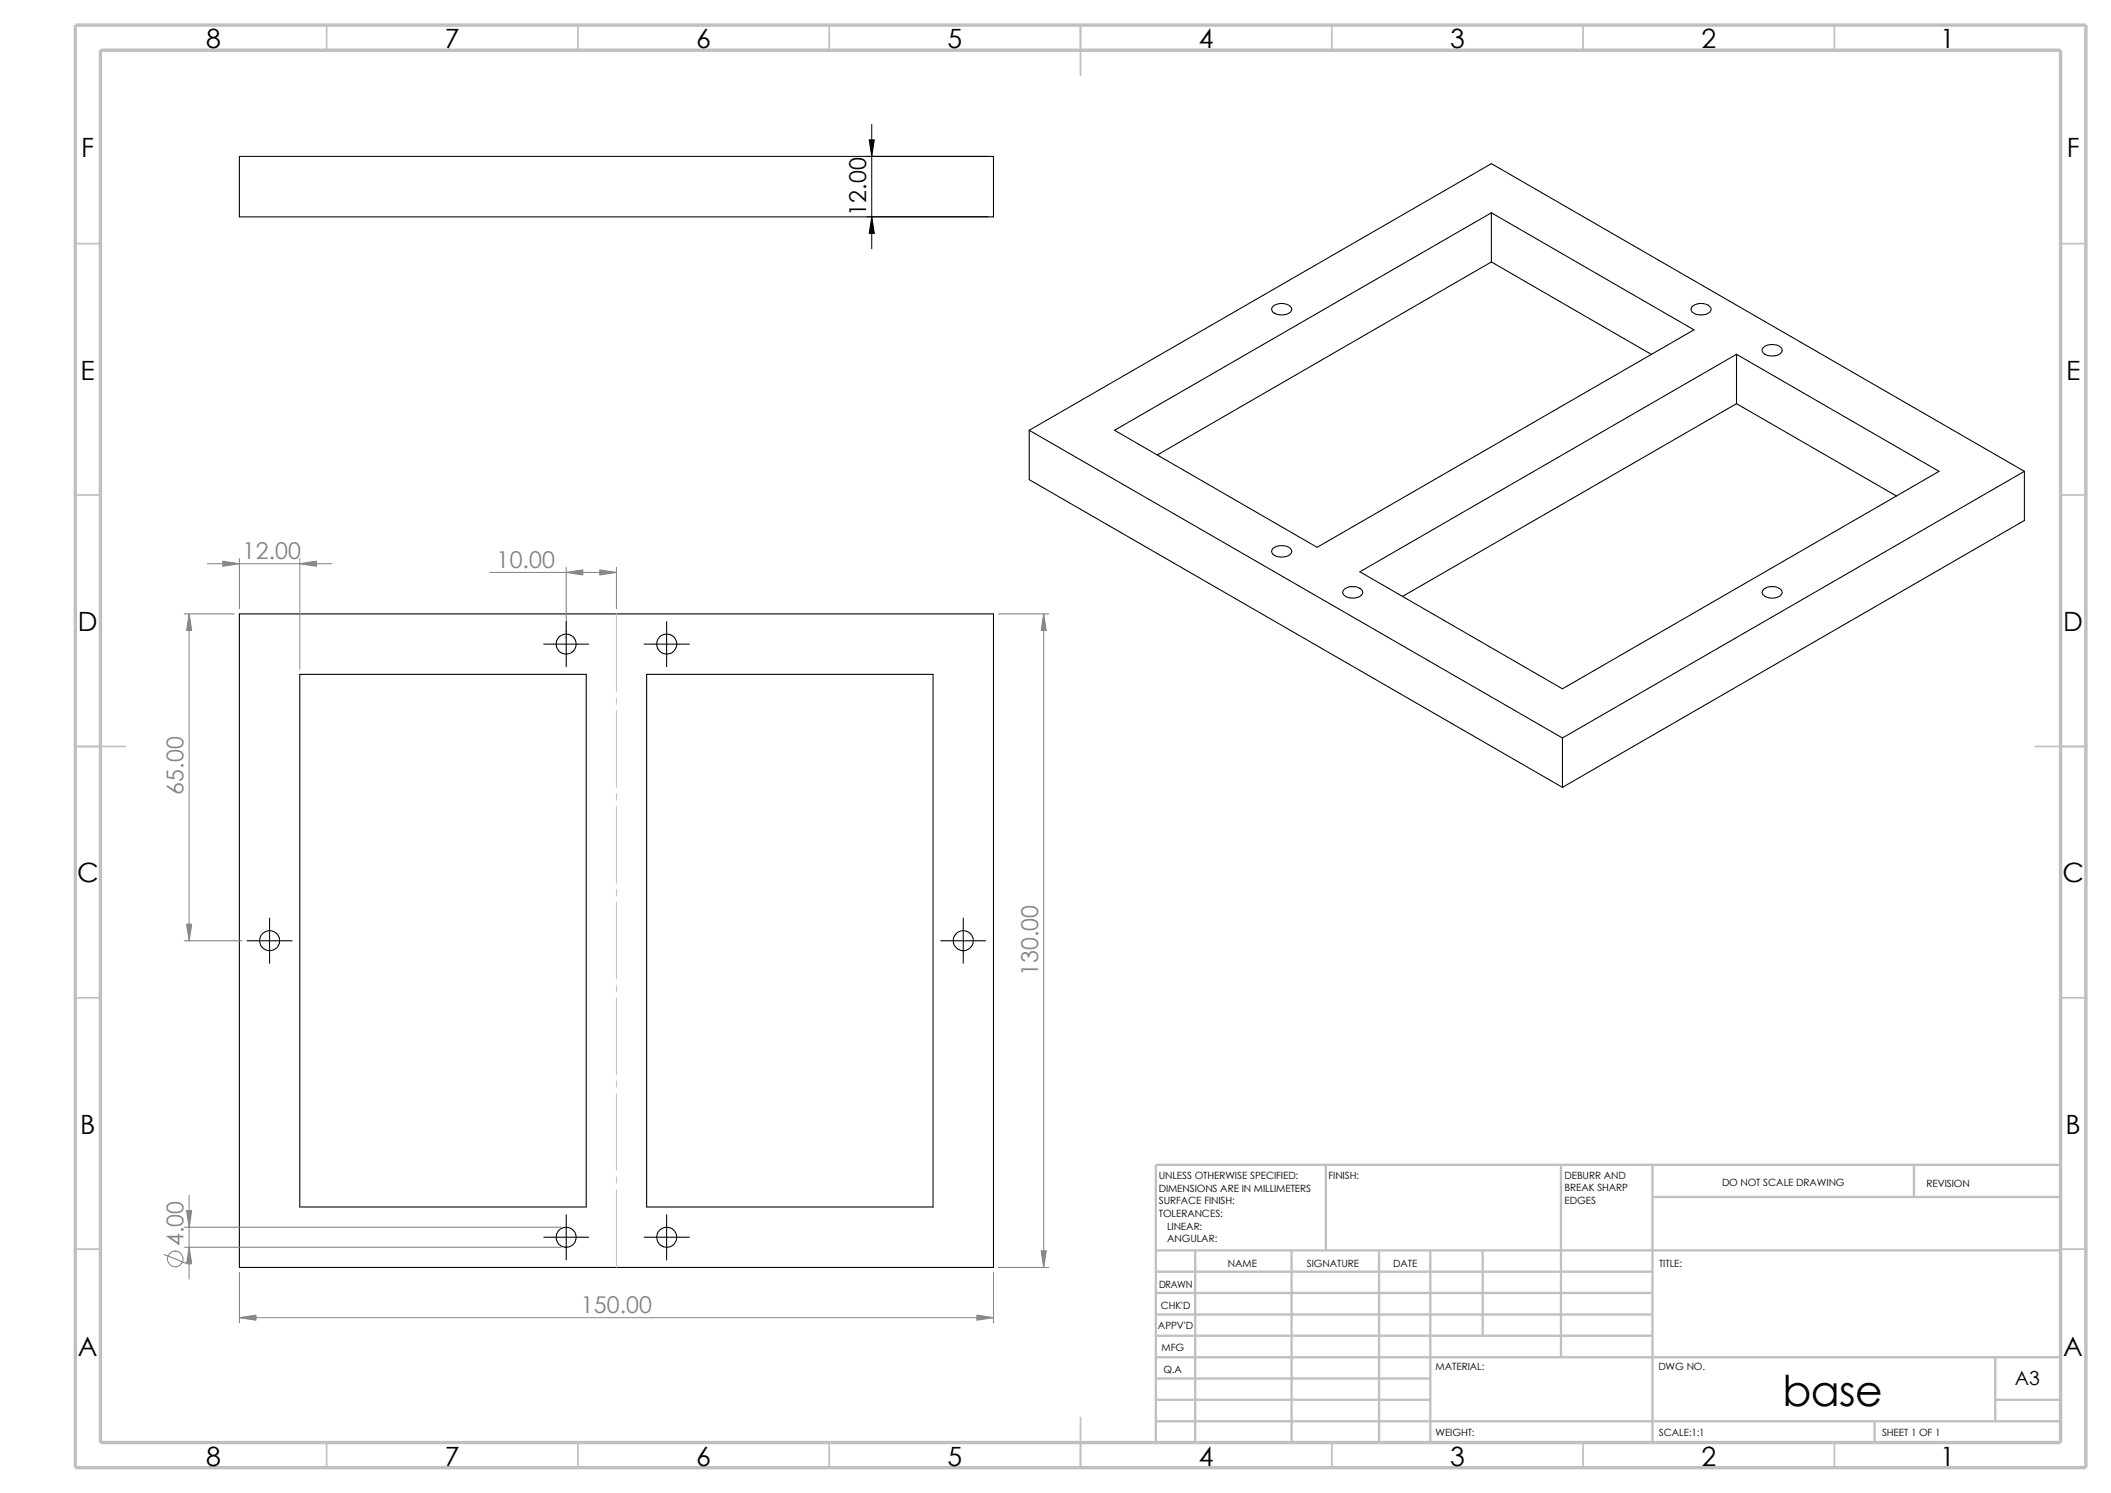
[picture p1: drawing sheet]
<svg xmlns="http://www.w3.org/2000/svg" width="420mm" height="297mm" viewBox="0 0 420 297" stroke-linecap="round" stroke-linejoin="round" font-family="sans-serif">
<g fill="none" stroke="#c0c0c0" stroke-width=".34">
<path d="M65 5v5M115 5v5M165 5v5M215 5v10M265 5v5M315 5v5M365 5v5M15 48.5h5M410 48.5h5M15 98.5h5M410 98.5h5M15 148.5h10"/>
<path d="M405 148.5h10M15 198.5h5M410 198.5h5M15 248.5h5M410 248.5h5M65 287v5M115 287v5M165 287v5M215 282v10M265 287v5M315 287v5M365 287v5"/>
</g>
<g fill="none" stroke="#c0c0c0" stroke-width=".47">
<path d="M263.8 231.7v17.1M310.6 231.7v38.3M328.8 238.1h81.2M328.8 231.7v55.3M380.8 231.7v6.4M410 231.7h-180v55.3M230 257.2h98.8M230 253h98.8M230 248.8h180M237.8 248.8v38.2M257 248.8v38.2M274.4 248.8v38.2"/>
<path d="M284.6 248.8v38.2M295 248.8v16.9M230 278.5h54.6M230 265.7h98.8M230 261.5h98.8M230 274.2h54.6M230 270h180M397 278.5h13M397 270v12.7M230 282.7h180M373 282.7v4.3"/>
</g>
<path d="M15 5h400v287h-400zM20 10h390v277h-390z" fill="none" stroke="#c0c0c0" stroke-width=".68" stroke-linecap="butt"/>
<g fill="none" stroke="#000" stroke-width=".21">
<path d="M47.6 31.1h150.1v12h-150.1zM296.7 52.1l31.8 18.4M296.7 42.3v9.8M296.7 52.1l-66.4 38.4M253.2 61a2.74 2.74 0 0 1 3.7 .2 1.23 1.23 0 0 1-1.4 1.4 2.28 2.28 0 0 1-2.4-.8l-.1-.3zM336.7 61a2.74 2.74 0 0 1 3.7 .2 1.23 1.23 0 0 1-1.4 1.4 2.28 2.28 0 0 1-2.5-.8l-.1-.3zM345.5 70.5v9.8M350.9 69.1a2.76 2.76 0 0 1 3.6 .3 1.23 1.23 0 0 1-1.4 1.4 2.08 2.08 0 0 1-2.5-1.1zM204.8 85.6l106.1 61.2M204.8 85.6l91.9-53 106.1 61.2M204.8 85.6v9.8l106.1 61.2M221.7 85.6l75-43.3 40.3 23.3-75 43.3z"/>
<path d="M345.5 80.3l-66.5 38.4M345.5 80.3l31.8 18.4M402.8 93.8l-91.9 53M402.8 93.8v9.7l-91.9 53.1M253.2 109.1a2.81 2.81 0 0 1 3.7 .3 1.23 1.23 0 0 1-1.4 1.4 2.28 2.28 0 0 1-2.4-.8l-.1-.3zM267.4 117.3a2.76 2.76 0 0 1 3.7 .3 1.27 1.27 0 0 1-1.4 1.4 2.2 2.2 0 0 1-2.6-1.1zM270.6 113.7l74.9-43.2 40.3 23.3-74.9 43.2zM350.9 117.3a2.76 2.76 0 0 1 3.6 .3 1.27 1.27 0 0 1-1.4 1.4 2.2 2.2 0 0 1-2.5-1.1zM47.6 122.1h150.1v130h-150.1zM59.6 134.2h57v105.9h-57zM128.7 134.2h56.9v105.9h-56.9zM310.9 146.8v9.8"/>
<circle cx="112.6" cy="128.1" r="1.99"/>
<circle cx="132.6" cy="128.1" r="2"/>
<circle cx="53.6" cy="187.1" r="2"/>
<circle cx="191.6" cy="187.1" r="2"/>
<circle cx="112.6" cy="246.1" r="1.99"/>
<circle cx="132.6" cy="246.1" r="2"/>
</g>
<g fill="none" stroke="#c0c0c0" stroke-width=".2">
<path d="M122.6 122.1v15.5M122.6 138.9v1.2M122.6 141.4v15.2M122.6 157.9v1.3M122.6 160.4v15.3M122.6 177v1.2M122.6 179.5v15.2M122.6 196v1.3M122.6 198.5v15.3M122.6 215.1v1.2M122.6 217.6v15.2M122.6 234.1v1.3"/>
<path d="M122.6 236.6v15.5"/>
</g>
<g fill="none" stroke="#808080" stroke-width=".2">
<path d="M41.3 112.1h24.7M47.6 111.1v10M59.6 111.1v22M97.5 113.9h25.1M112.6 112.9v14.2M122.6 112.9v8.2M36.7 122.1h10M37.6 122.1v65.1M198.6 122.1h10.1M207.6 122.1v130M36.7 187.2h11.4M37.6 237.8v16.7"/>
<path d="M32.6 249.6l4.5 1.7M36.7 248.1h74.9M36.7 244.1h74.9M47.6 253.2v9.9M197.7 253.2v9.9M198.6 252.1h10.1M47.6 262.1h150.1"/>
<circle cx="34.9" cy="250.4" r="1.55"/>
</g>
<g fill="#808080" stroke="#808080" stroke-width=".2">
<path d="M112.6 113.9l3.4-.5v1z"/>
<path d="M119.3 113.4l3.3 .5-3.3 .5z"/>
<path d="M207.6 122.1l.6 3.3h-1.1z"/>
<path d="M207.1 248.8h1.1l-.6 3.3z"/>
<path d="M47.6 262.1l3.3-.5v1z"/>
<path d="M194.4 261.6l3.3 .5-3.3 .5z"/>
<path d="M59.6 112.1l3.3-.5v1z"/>
<path d="M44.3 111.6l3.3 .5-3.3 .5z"/>
<path d="M37.6 248.1l.5 3.3h-1z"/>
<path d="M37.1 240.8h1l-.5 3.3z"/>
<path d="M37.6 122.1l.5 3.3h-1z"/>
<path d="M37.1 183.9h1l-.5 3.3z"/>
</g>
<g fill="none" stroke="#000" stroke-width=".2">
<path d="M172.4 31.1h24.2M173.4 24.8v24.7M172.4 43.1h24.2M108.2 128.1h8.9M112.6 123.7v8.9M128.1 128.1h9.1M132.6 123.7v8.9M49.1 187.2h9M53.6 182.6v9M187.2 187.2h8.9M191.6 182.6v9M108.2 246.1h8.9"/>
<path d="M112.6 241.6v9.1M128.1 246.1h9.1M132.6 241.6v9.1"/>
</g>
<path d="M172.9 27.8h1l-.5 3.3zM173.4 43.1l.5 3.3h-1z" fill="#000" stroke="#000" stroke-width=".2"/>
<text font-size="8.5" x="354.6" y="279.7">base</text>
<g font-size="5.3">
<text x="41" y="9.6">8</text>
<text x="88.5" y="9.6">7</text>
<text x="138.5" y="9.6">6</text>
<text x="188.5" y="9.6">5</text>
<text x="238.5" y="9.6">4</text>
<text x="288.5" y="9.6">3</text>
<text x="338.5" y="9.6">2</text>
<text x="386" y="9.6">1</text>
<text x="16.2" y="31.3">F</text>
<text x="411.2" y="31.3">F</text>
<text x="16" y="75.6">E</text>
<text x="411" y="75.6">E</text>
<text x="15.5" y="125.6">D</text>
<text x="410.5" y="125.6">D</text>
<text x="15.3" y="175.6">C</text>
<text x="410.3" y="175.6">C</text>
<text x="16" y="225.6">B</text>
<text x="411" y="225.6">B</text>
<text x="15.5" y="269.8">A</text>
<text x="410.5" y="269.8">A</text>
<text x="41" y="291.6">8</text>
<text x="88.5" y="291.6">7</text>
<text x="138.5" y="291.6">6</text>
<text x="188.5" y="291.6">5</text>
<text x="238.5" y="291.6">4</text>
<text x="288.5" y="291.6">3</text>
<text x="338.5" y="291.6">2</text>
<text x="386" y="291.6">1</text>
</g>
<text font-size="4.6" x="172.3" y="42.9" transform="rotate(-90 172.3 42.9)">12.00</text>
<g font-size="4.6" fill="#808080">
<text x="48.3" y="111.2">12.00</text>
<text x="98.8" y="112.9">10.00</text>
<text x="36.5" y="158.1" transform="rotate(-90 36.5 158.1)">65.00</text>
<text x="206.5" y="194.2" transform="rotate(-90 206.5 194.2)">130.00</text>
<text x="36.5" y="247.9" transform="rotate(-90 36.5 247.9)">4.00</text>
<text x="115.5" y="261.2">150.00</text>
</g>
<text font-size="3.9" x="400.9" y="275.5">A3</text>
<g font-size="2">
<text x="230.5" y="234.6">UNLESS OTHERWISE SPECIFIED:</text>
<text x="230.5" y="237.1">DIMENSIONS ARE IN MILLIMETERS</text>
<text x="230.5" y="239.6">SURFACE FINISH:</text>
<text x="264.3" y="234.6">FINISH:</text>
<text x="311.3" y="239.5">EDGES</text>
<text x="311.3" y="234.5">DEBURR AND</text>
<text x="311.3" y="237">BREAK SHARP</text>
<text x="342.6" y="236">DO NOT SCALE DRAWING</text>
<text x="383.3" y="236.2">REVISION</text>
<text x="230.5" y="242.1">TOLERANCES:</text>
<text x="232.2" y="244.6">LINEAR:</text>
<text x="232.2" y="247.1">ANGULAR:</text>
<text x="260" y="252">SIGNATURE</text>
<text x="277.2" y="252">DATE</text>
<text x="330.1" y="252">TITLE:</text>
<text x="230.6" y="256.2">DRAWN</text>
<text x="244.3" y="252.1">NAME</text>
<text x="230.9" y="260.4">CHK'D</text>
<text x="230.4" y="264.5">APPV'D</text>
<text x="231.1" y="268.8">MFG</text>
<text x="231.5" y="273.1">Q.A</text>
<text x="285.6" y="272.5">MATERIAL:</text>
<text x="329.9" y="272.5">DWG NO.</text>
<text x="285.6" y="285.6">WEIGHT:</text>
<text x="330" y="285.6">SCALE:1:1</text>
<text x="374.4" y="285.6">SHEET 1 OF 1</text>
</g>
</svg>
